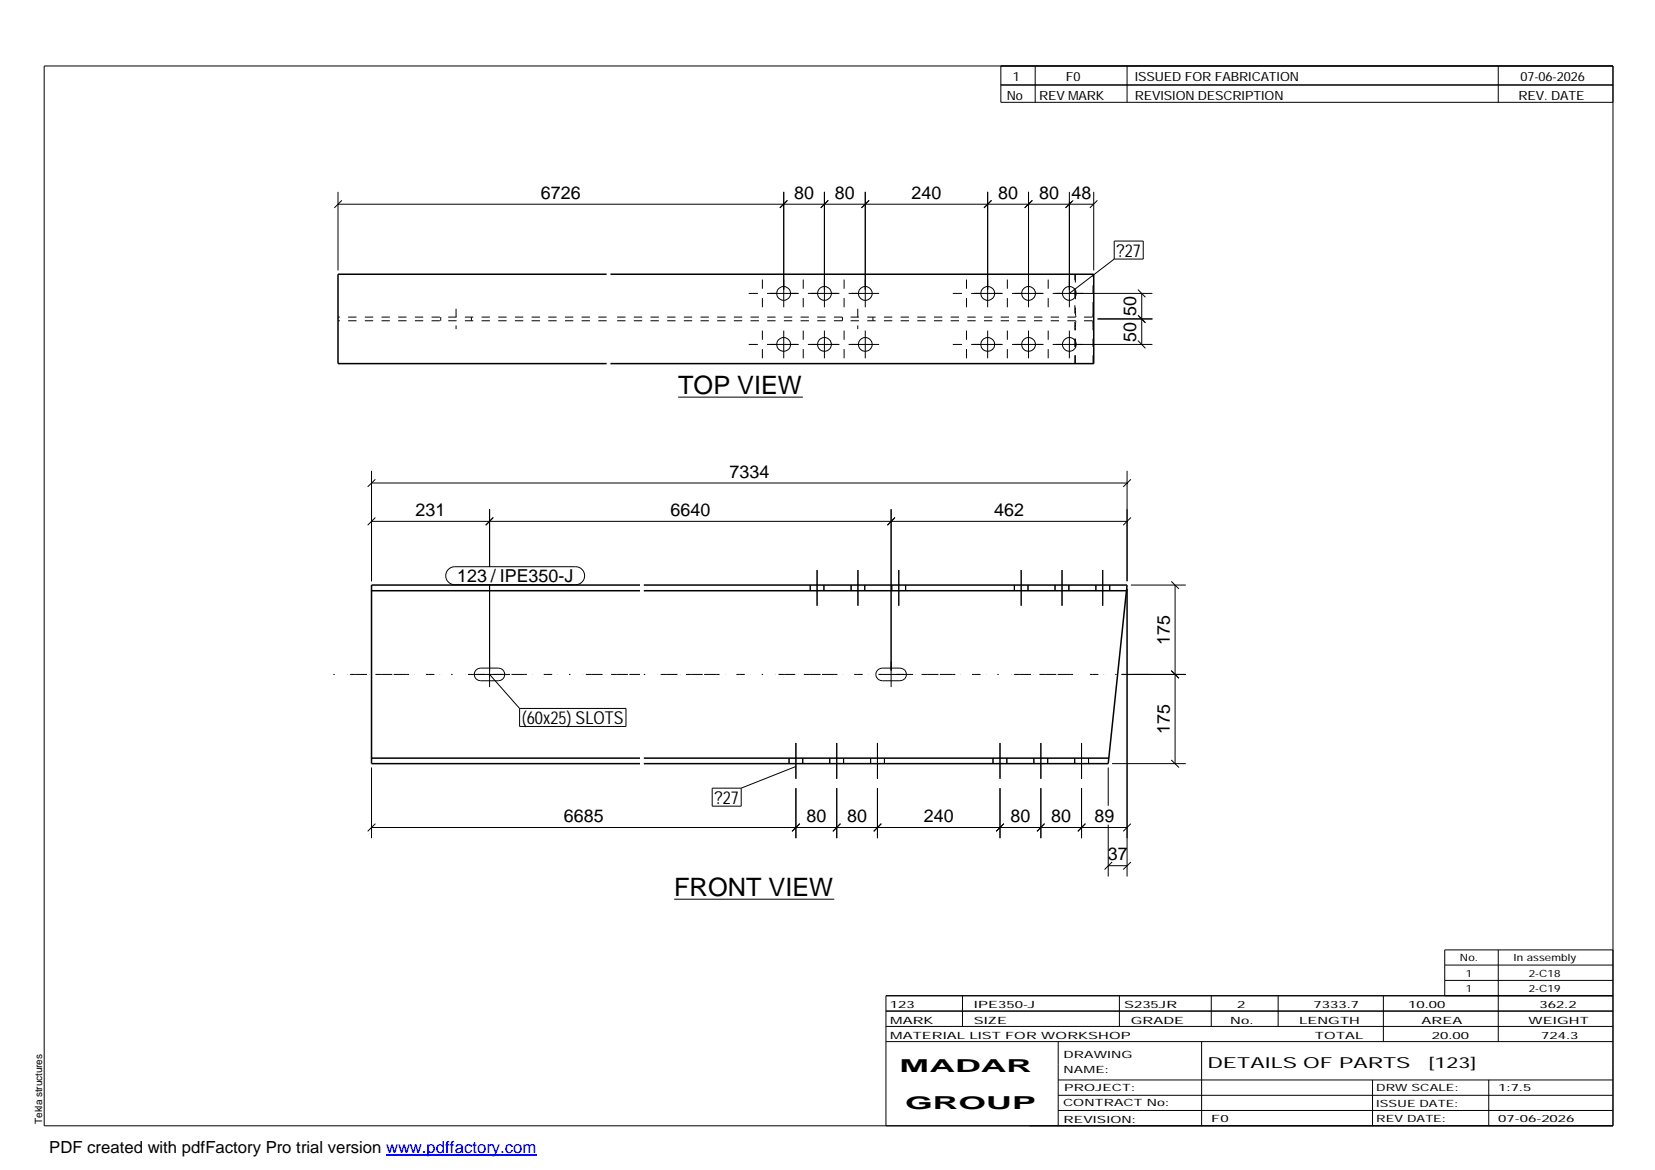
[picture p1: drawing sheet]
<svg xmlns="http://www.w3.org/2000/svg" width="420mm" height="297mm" viewBox="0 0 420 297" stroke-linecap="round" stroke-linejoin="round" font-family="sans-serif">
<g fill="none" stroke="#000" stroke-width=".25">
<path d="M11.2 16.7h398.3v269.1h-398.3zM254.1 16.7v9.3h155.4M262.8 16.7v9.3M286.1 16.7v9.3M380.4 16.7v9.3M254.1 21.6h155.4M85.8 51.8h191.9M85.8 48.7v20M86.8 50.9l-1.9 1.9M199 48.7v29.3M199.9 50.9l-1.9 1.9M209.3 48.7v29.3"/>
<path d="M210.3 50.9l-1.9 1.9M219.7 48.7v29.3M220.6 50.9l-1.9 1.9M250.7 48.7v29.3M251.7 50.9l-1.9 1.9M261.1 48.7v29.3M262.1 50.9l-2 1.9M271.5 48.7v29.3M272.5 50.9l-2 1.9 1.7-1.7M277.7 48.7v20M278.6 50.9l-1.9 1.9M190.1 74.5h2.3"/>
<path d="M193.5 71v2.3M193.5 75.7v2.3M194.7 74.5h8.1M203.9 71v2.3M203.9 75.7v2.3M205.1 74.5h8M214.3 71v2.3M214.3 75.7v2.3M215.4 74.5h7.8M241.9 74.5h2.3M245.4 71v2.3M245.4 75.7v2.3"/>
<path d="M246.5 74.5h8.1M255.7 71v2.3M255.7 75.7v2.3M256.9 74.5h8M266.1 71v2.3M266.1 75.7v2.3M267.3 74.5h25.3M282.9 61.2h7.3v4.6h-7.3zM282.9 65.8l-11.4 8.7M288.9 80l1.9 1.9-1.7-1.7M288.9 73.5l1.9 2M289.9 74.5v12.9"/>
<path d="M190.1 87.4h2.3M193.5 83.9v2.4M193.5 88.6v2.4M194.7 87.4h8.1M199 83.9v7.1M203.9 83.9v2.4M203.9 88.6v2.4M205.1 87.4h8M209.3 83.9v7.1M214.3 83.9v2.4M214.3 88.6v2.4M215.4 87.4h7.8"/>
<path d="M219.7 83.9v7.1M241.9 87.4h2.3M245.4 83.9v2.4M245.4 88.6v2.4M246.5 87.4h8.1M250.7 83.9v7.1M255.7 83.9v2.4M255.7 88.6v2.4M256.9 87.4h8M261.1 83.9v7.1M266.1 83.9v2.4M266.1 88.6v2.4"/>
<path d="M267.3 87.4h25.3M271.5 83.9v7.1M278.6 81h14M288.9 86.5l1.9 1.9M94.3 119.5v28.1M172.2 100.8h31.6M286.1 119.5v28.1M94.3 122.6h191.8M94.3 132.4h191.8M95.3 121.7l-2 1.9M95.3 131.4l-2 1.9M124.3 129.3v14.6"/>
<path d="M125.2 131.4l-1.9 1.9M226.2 129.3v45.1M227.2 131.4l-1.9 1.9M287.1 121.7l-1.9 1.9M287.1 131.4l-1.9 1.9M113.8 144.6l.8-.6 .8-.1h30.7a2.29 2.29 0 0 1 2.3 2.3 2.29 2.29 0 0 1-2.3 2.2h-30.7a2.27 2.27 0 0 1-2.1-1.4 2.27 2.27 0 0 1 .5-2.4zM124.3 148.4v26M205.7 148.5v1.5M207.4 144.7v9.1M209.2 148.5v1.5M216.1 148.5v1.5M217.8 144.7v9.1"/>
<path d="M219.5 148.5v1.5M226.4 148.5v1.5M228.2 144.7v9.1M229.9 148.5v1.5M257.5 148.5v1.5M259.2 144.7v9.1M261 148.5v1.5M267.8 148.5v1.5M269.6 144.7v9.1M271.4 148.5v1.5M278.2 148.5v1.5M280 144.7v9.1"/>
<path d="M281.7 148.5v1.5M286.1 149.5v73M287.1 148.5h13.9M297.3 147.6l2 1.9M298.3 148.5v45.4M120.9 170.1l1.1-.5h4.5a1.61 1.61 0 0 1 1.6 1.6 1.61 1.61 0 0 1-1.6 1.6h-4.5a1.61 1.61 0 0 1-1.5-1 1.61 1.61 0 0 1 .4-1.7zM121 171.2h6.5M124.3 171.2l7.6 8.7M131.9 179.9h27v4.5h-27zM222.8 170.1l1.2-.5h4.5a1.61 1.61 0 0 1 1.6 1.6 1.61 1.61 0 0 1-1.6 1.6h-4.5a1.59 1.59 0 0 1-1.5-.9 1.59 1.59 0 0 1 .3-1.8zM223 171.2h6.5M284.7 171.2h16.3"/>
<path d="M297.3 170.3l2 1.9M94.3 194.8v18M200.3 192.5v1.4M202.1 188.6v9.1M202.1 194.6l-13.9 5.5M203.8 192.5v1.4M210.7 192.5v1.4M212.4 188.6v9.1M214.2 192.5v1.4M221 192.5v1.4M222.8 188.6v9.1M224.5 192.5v1.4"/>
<path d="M252.1 192.5v1.4M253.9 188.6v9.1M255.6 192.5v1.4M262.5 192.5v1.4M264.2 188.6v9.1M266 192.5v1.4M272.8 192.5v1.4M274.6 188.6v9.1M276.4 192.5v1.4M281.3 194.8v9.8M282.3 193.9h18.7M297.3 192.9l2 1.9"/>
<path d="M94.3 210.1h191.8M95.3 209.1l-2 2M180.8 200.1h7.4v4.6h-7.4zM202.1 200.1v12.7M203 209.1l-1.9 2M212.4 200.1v12.7M213.4 209.1l-1.9 2M222.8 200.1v12.7M223.7 209.1l-1.9 2M253.9 200.1v12.7M254.8 209.1l-1.9 2M264.2 200.1v12.7"/>
<path d="M265.2 209.1l-1.9 2M274.6 200.1v12.7M275.5 209.1l-1.9 2M281.3 219.8h4.8M281.3 209.4v13.1M282.3 218.8l-1.9 2M287.1 218.8l-1.9 2M287.1 209.1l-1.9 2M171.2 228.3h40.6M224.9 256.7h184.6M244.3 252.8v7.8M284.2 252.8v7.8"/>
<path d="M307.5 252.8v7.8M324.5 252.8v7.8M351.2 252.8v11.6M366.8 245h42.7M366.8 248.9h42.7M380.4 241.2v23.2M409.5 241.2h-42.7v11.6M409.5 252.8h-184.6v33M224.9 264.4h184.6M224.9 260.6h184.6M268.6 264.4v21.4M268.6 274.2h140.9"/>
<path d="M268.6 278.1h140.9M305.1 264.4v21.4M348.4 274.2v11.6M378 274.2v11.6M268.6 281.9h140.9"/>
<circle cx="198.9" cy="74.5" r="1.74"/>
<circle cx="209.3" cy="74.5" r="1.74"/>
<circle cx="219.7" cy="74.5" r="1.74"/>
<circle cx="250.7" cy="74.5" r="1.74"/>
<circle cx="261.1" cy="74.5" r="1.74"/>
<circle cx="271.5" cy="74.5" r="1.74"/>
<circle cx="198.9" cy="87.4" r="1.75"/>
<circle cx="209.3" cy="87.5" r="1.74"/>
<circle cx="219.7" cy="87.5" r="1.74"/>
<circle cx="250.8" cy="87.4" r="1.75"/>
<circle cx="261.1" cy="87.5" r="1.74"/>
<circle cx="271.5" cy="87.5" r="1.74"/>
</g>
<path d="M154 69.6h-68.2v22.7h68.2M155 69.6h122.7v22.7h-122.7M94.3 150h68.2M162.5 148.5h-68.2v45.4h68.2M163.4 148.5h122.7l-.1 1.5M163.4 150h122.6M286 150l-4.7 43.9h-117.9M94.3 192.5h68.2M163.4 192.5h118.1" fill="none" stroke="#000" stroke-width=".38"/>
<g fill="none" stroke="#000" stroke-width=".25" stroke-dasharray="2.1 2.1" stroke-linecap="butt">
<path d="M115.8 78.4v5.2M217.8 78.4v5.2M273 69.6v9.2M273 78.8v.7M273 79.5v.5M277.5 78.8v-9.2M277.5 79.5v-.7M111.9 80.5v.9M119.7 80.5v.9M154 81.4h-68.2M154 80.5h-68.2M213.9 80.5v.9"/>
<path d="M221.6 80.5v.9M272.9 92.3v-22.7M273 92.3v-9.2M273 80l.1 .4M273 81.9v.6M273 82.5v.6M273.1 80.4l.1 .1M273.1 81.6l-.1 .3M273.2 81.4l-.1 .2M277.3 81.4h-122.3M277.3 80.5h-122.3M277.3 80.5l.1-.1"/>
<path d="M277.4 80.4l.1-.4M277.4 81.6l-.1-.2M277.5 80v-.5M277.5 81.9l-.1-.3M277.5 92.3v-9.2M277.5 83.1v-.6M277.5 82.5v-.6M281.5 192.3v.2"/>
</g>
<path d="M84.6 171.2h77.9M163.4 171.2h130.1" fill="none" stroke="#000" stroke-width=".25" stroke-dasharray=".4 3.2 0 .7 1.4 0 2.8 .7 0 1.4 1.4 0 2.8" stroke-linecap="butt"/>
<path d="M98 293.3h38.2" fill="none" stroke="#00f" stroke-width=".3"/>
<g font-size="6.4">
<text x="172.2" y="100.1">TOP VIEW</text>
<text x="171.2" y="227.6">FRONT VIEW</text>
</g>
<g font-size="4.5">
<text x="137.3" y="50.4">6726</text>
<text x="201.6" y="50.4">80</text>
<text x="212" y="50.4">80</text>
<text x="231.4" y="50.4">240</text>
<text x="253.4" y="50.4">80</text>
<text x="263.8" y="50.4">80</text>
<text x="272" y="50.4">48</text>
<text x="283.5" y="65.2">?27</text>
<text x="288.5" y="80.2" transform="rotate(-90 288.5 80.2)">50</text>
<text x="288.5" y="86.7" transform="rotate(-90 288.5 86.7)">50</text>
<text x="185.2" y="121.2">7334</text>
<text x="105.5" y="131">231</text>
<text x="170.2" y="131">6640</text>
<text x="252.4" y="131">462</text>
<text x="116" y="147.9">123 / IPE350-J</text>
<text x="297" y="163.7" transform="rotate(-90 297 163.7)">175</text>
<text x="132.5" y="183.8">(60x25) SLOTS</text>
<text x="297" y="186.3" transform="rotate(-90 297 186.3)">175</text>
<text x="143.1" y="208.7">6685</text>
<text x="181.4" y="204.1">?27</text>
<text x="204.7" y="208.7">80</text>
<text x="215.1" y="208.7">80</text>
<text x="234.5" y="208.7">240</text>
<text x="256.5" y="208.7">80</text>
<text x="266.9" y="208.7">80</text>
<text x="277.8" y="208.7">89</text>
<text x="281.2" y="218.4">37</text>
<text x="228.4" y="272.3">MADAR</text>
<text x="229.8" y="281.6">GROUP</text>
</g>
<text font-size="4.2" x="12.5" y="292.7">PDF created with pdfFactory Pro trial version www.pdffactory.com</text>
<g font-size="3.9">
<text x="306.5" y="271.3">DETAILS OF PARTS</text>
<text x="362.7" y="271.3">[123]</text>
</g>
<g font-size="3.2">
<text x="257.1" y="20.5">1</text>
<text x="270.6" y="20.5">F0</text>
<text x="288.1" y="20.5">ISSUED FOR FABRICATION</text>
<text x="386" y="20.5">07-06-2026</text>
<text x="255.6" y="25.5">No</text>
<text x="263.8" y="25.5">REV MARK</text>
<text x="288.1" y="25.5">REVISION DESCRIPTION</text>
<text x="385.5" y="25.5">REV. DATE</text>
</g>
<g font-size="2.5">
<text x="370.6" y="244.1">No.</text>
<text x="384.3" y="244.1">In assembly</text>
<text x="372.1" y="247.9">1</text>
<text x="372.1" y="251.8">1</text>
<text x="388.1" y="247.9">2-C18</text>
<text x="388.1" y="251.8">2-C19</text>
<text x="225.9" y="255.9">123</text>
<text x="247.3" y="255.9">IPE350-J</text>
<text x="285.4" y="255.9">S235JR</text>
<text x="314.1" y="255.9">2</text>
<text x="333.5" y="255.9">7333.7</text>
<text x="357.5" y="255.9">10.00</text>
<text x="390.8" y="255.9">362.2</text>
<text x="226" y="263.7">MATERIAL LIST FOR WORKSHOP</text>
<text x="226" y="259.9">MARK</text>
<text x="247.2" y="259.9">SIZE</text>
<text x="287.1" y="259.9">GRADE</text>
<text x="312.3" y="259.9">No.</text>
<text x="329.8" y="259.9">LENGTH</text>
<text x="333.8" y="263.7">TOTAL</text>
<text x="360.9" y="259.9">AREA</text>
<text x="363.5" y="263.7">20.00</text>
<text x="388.1" y="259.9">WEIGHT</text>
<text x="391.3" y="263.7">724.3</text>
<text x="270" y="268.5">DRAWING</text>
<text x="270" y="272.5">NAME:</text>
<text x="269.9" y="280.9">CONTRACT No:</text>
<text x="270.2" y="277">PROJECT:</text>
<text x="349.4" y="277.1">DRW SCALE:</text>
<text x="349.4" y="281">ISSUE DATE:</text>
<text x="380.4" y="277.1">1:7.5</text>
<text x="10.7" y="285.4" transform="rotate(-90 10.7 285.4)">Tekla structures</text>
<text x="270" y="285">REVISION:</text>
<text x="307.5" y="284.8">F0</text>
<text x="349.4" y="284.8">REV DATE:</text>
<text x="380.4" y="284.8">07-06-2026</text>
</g>
</svg>
